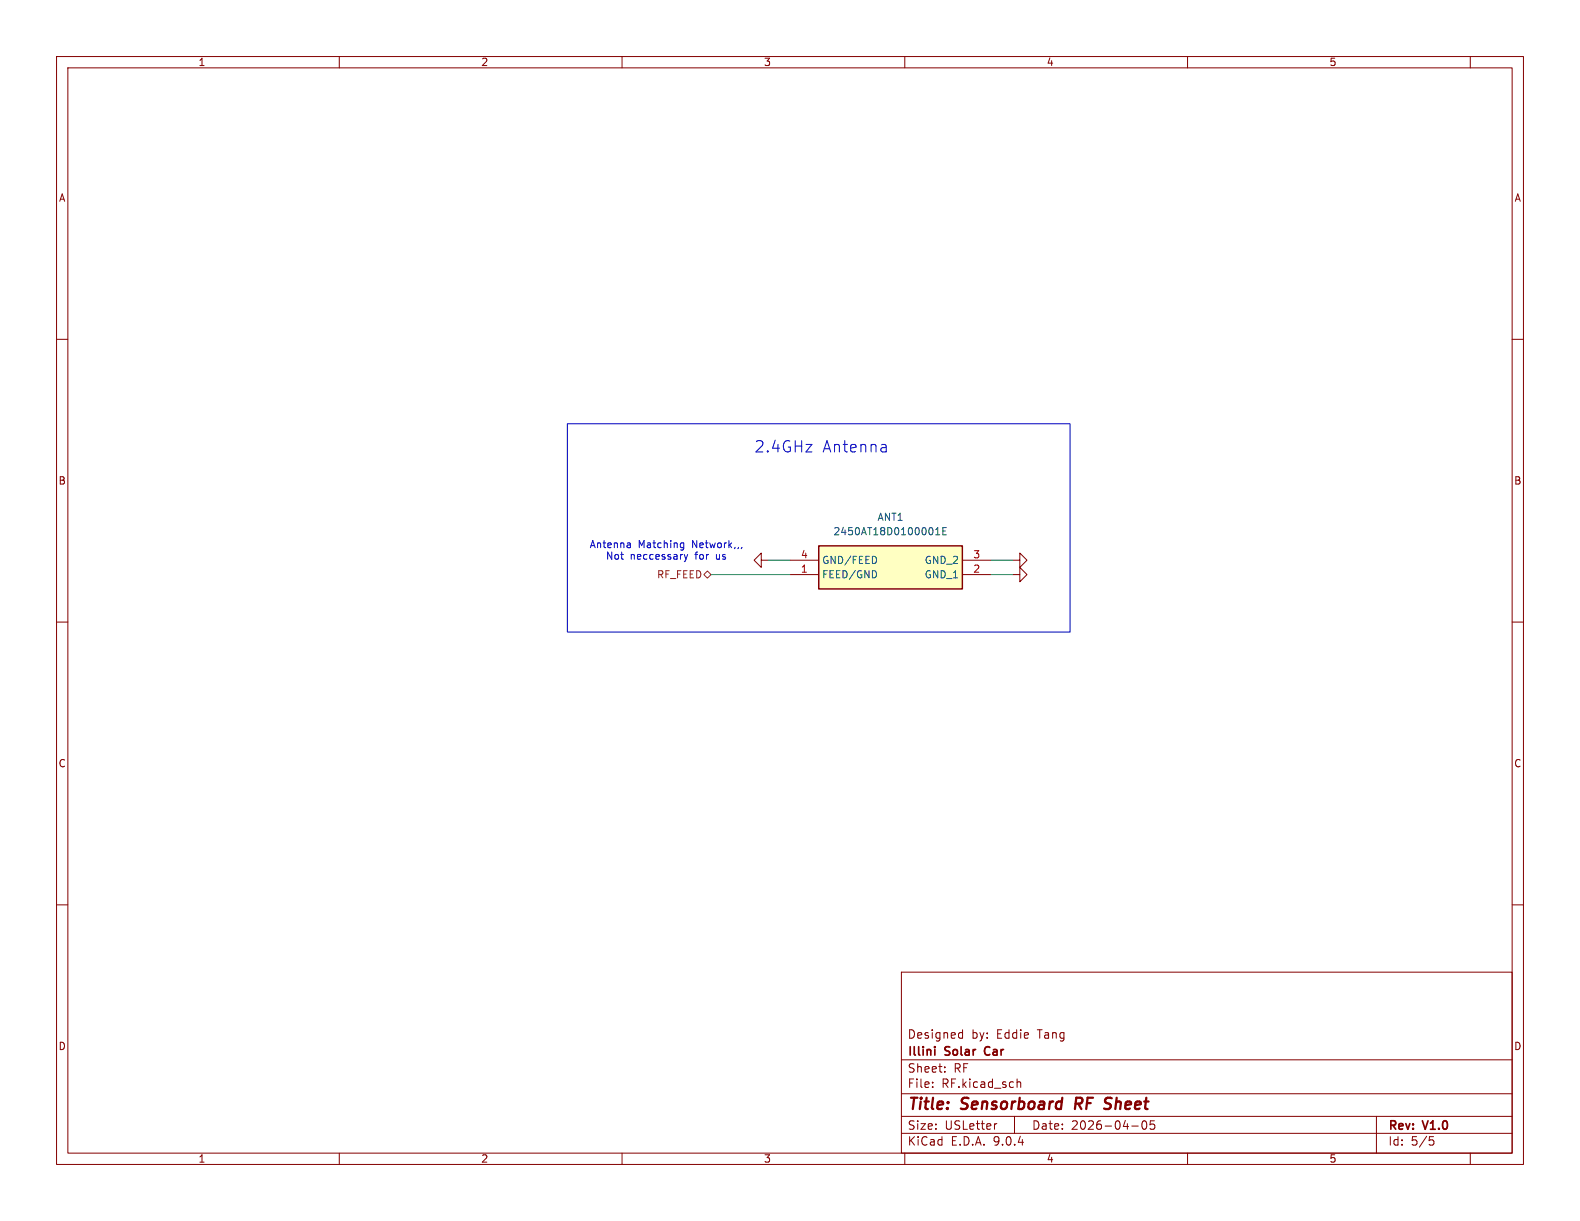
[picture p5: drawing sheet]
<svg xmlns="http://www.w3.org/2000/svg" width="279mm" height="216mm" viewBox="0 0 279 216" stroke-linecap="round" stroke-linejoin="round" font-family="sans-serif">
<g fill="none" stroke="#840000" stroke-width=".18">
<path d="M10 10h259.4v195.9h-259.4zM12 12h255.4v191.9h-255.4zM60 10v2M110 10v2M160 10v2M210 10v2M260 10v2M10 60h2M267.4 60h2M10 110h2M179.1 101.6h1.2v-1.3l1.3 1.3-1.3 1.3v-1.3M267.4 110h2"/>
<path d="M10 160h2M159.4 171.9h108v32h-108zM267.4 160h2M159.4 197.4h108M159.4 193.4h108M159.4 187.4h108M164.9 192.1v.2M164.9 191.4v.1M167.1 189.4v.2M167.1 188.7v.1M169.8 182.6l.4 .1M170.2 182.1v1.5"/>
<path d="M170.2 183.5l-.4 .1M176.3 198.7l-.3 .1M179.4 197.4v3M179.9 190.8v1.5M179.9 191.4l.2-.1 .3 .1 .1 .9M200.1 199.1h1.2M202.1 198.3l.2-.1a.81 .81 0 0 1 .6 .6 .81 .81 0 0 1-.3 .8l-.2 .1a.81 .81 0 0 1-.3-1.4zM204.1 198.2h-.7v.7l.2-.1h.5l.1 .2-.1 .5-.2 .2-.5-.2M243.4 197.4v6.5M60 203.9v2M110 203.9v2M159.4 200.4h108"/>
<path d="M160 203.9v2M210 203.9v2M252.8 201h.7M252.9 201.6h.4l.3 .2-.2 .6-.5 .1M260 203.9v2"/>
</g>
<path d="M190.3 194.1l-.2 2M195.7 195.1l.6 .1M195.9 194.1h.4M196.3 195.9l-.3 .2" fill="none" stroke="#840000" stroke-width=".4"/>
<path d="M165.3 185.1v.1M165.3 185.6v1M174.2 185.3l-.1 .4 .1 .7" fill="none" stroke="#840000" stroke-width=".3"/>
<path d="M144.8 96.5h25.4v7.6h-25.4z" fill="#ffffc2"/>
<path d="M144.8 96.5h25.4v7.6h-25.4z" fill="none" stroke="#840000" stroke-width=".25"/>
<path d="M134.6 99.1v-1.3l-1.3 1.3 1.3 1.2v-1.2h1.3M139.7 99.1h5.1M170.2 99.1h5.1M179.1 99.1h1.2v-1.3l1.3 1.3-1.3 1.2v-1.2M139.7 101.6h5.1M170.2 101.6h5.1" fill="none" stroke="#840000" stroke-width=".18"/>
<path d="M154.9 98.7v.6M165.5 94.6h.7M165.5 93.7l.3-.4v1.3M166.7 93.9h.5M167.3 93.3h-.6v1.3h.6M154.9 101.2v.7" fill="none" stroke="#006464" stroke-width=".18"/>
<path d="M124.5 101.6l.6-.6 .6 .6-.6 .6z" fill="none" stroke="#725600" stroke-width=".18"/>
<path d="M135.9 99.1h3.8M175.3 99.1h3.8M125.7 101.6h14M175.3 101.6h3.8" fill="none" stroke="#009600" stroke-width=".18"/>
<g fill="none" stroke="#0000c2" stroke-width=".18">
<path d="M100.3 74.9h88.9v36.9h-88.9zM156.6 78.7l.1 1.2M156.7 79.8l-.2 .1M156.7 79.1l-.2 .1M111.3 96l.2 .2v.6M111.5 96.8h-.4M111.5 96.3l-.4 .1M120.4 96.8h.5M120.4 96.1h.5M120.9 96v1l-.1 .2-.3 .1M121 98l.3 .9M121.3 98.9l-.3 .4"/>
<path d="M121.6 98l-.3 .9M131.2 96.8l-.1 .2"/>
</g>
<g font-size="2.8" fill="#0000c2">
<text x="133.4" y="80.2">2.4GHz</text>
<text x="145.4" y="80.2">Antenna</text>
</g>
<g font-size="2.8" fill="#840000">
<text x="160.4" y="196.8">Title:</text>
<text x="170.1" y="196.8">Sensorboard</text>
<text x="191" y="196.8">RF</text>
<text x="197" y="196.8">Sheet</text>
</g>
<g font-size="2.1" fill="#840000">
<text x="160.4" y="183.9">Designed</text>
<text x="171.8" y="183.9">by:</text>
<text x="176.3" y="183.9">Eddie</text>
<text x="183.7" y="183.9">Tang</text>
<text x="160.4" y="189.9">Sheet:</text>
<text x="160.4" y="187.1">Illini</text>
<text x="167.2" y="187.1">Solar</text>
<text x="168.6" y="189.9">RF</text>
<text x="174.8" y="187.1">Car</text>
<text x="160.4" y="192.6">File:</text>
<text x="166.5" y="192.6">RF.kicad_sch</text>
<text x="160.4" y="202.8">KiCad</text>
<text x="160.4" y="200">Size:</text>
<text x="167.1" y="200">USLetter</text>
<text x="168.1" y="202.8">E.D.A.</text>
<text x="175.7" y="202.8">9.0.4</text>
<text x="182.4" y="200">Date:</text>
<text x="189.4" y="200">2026-04-05</text>
<text x="245.4" y="200.2">Rev:</text>
<text x="245.4" y="202.8">Id:</text>
<text x="249.5" y="202.8">5/5</text>
<text x="251.8" y="200.2">V1.0</text>
</g>
<g font-size="1.8" fill="#840000">
<text x="35" y="11.9">1</text>
<text x="85" y="11.9">2</text>
<text x="135" y="11.9">3</text>
<text x="185" y="11.9">4</text>
<text x="235" y="11.9">5</text>
<text x="10.3" y="35.9">A</text>
<text x="267.7" y="35.9">A</text>
<text x="10.3" y="85.9">B</text>
<text x="267.7" y="85.9">B</text>
<text x="10.3" y="135.9">C</text>
<text x="267.7" y="135.9">C</text>
<text x="10.3" y="185.9">D</text>
<text x="267.7" y="185.9">D</text>
<text x="35" y="205.8">1</text>
<text x="85" y="205.8">2</text>
<text x="135" y="205.8">3</text>
<text x="185" y="205.8">4</text>
<text x="235" y="205.8">5</text>
</g>
<g font-size="1.8" fill="#006464">
<text x="147.3" y="94.8">2450AT18D0100001E</text>
<text x="155.1" y="92.3">ANT1</text>
<text x="145.3" y="99.9">GND/FEED</text>
<text x="163.4" y="99.9">GND_2</text>
<text x="145.3" y="102.5">FEED/GND</text>
<text x="163.4" y="102.5">GND_1</text>
</g>
<g font-size="1.8" fill="#0000c2">
<text x="104.2" y="97.1">Antenna</text>
<text x="107.1" y="99.2">Not</text>
<text x="111.4" y="99.2">neccessary</text>
<text x="112.8" y="97.1">Matching</text>
<text x="122.5" y="97.1">Network,,,</text>
<text x="123.1" y="99.2">for</text>
<text x="126.9" y="99.2">us</text>
</g>
<g font-size="1.8" fill="#a90000">
<text x="141.5" y="98.8">4</text>
<text x="141.5" y="101.3">1</text>
<text x="172" y="98.8">3</text>
<text x="172" y="101.3">2</text>
</g>
<text font-size="1.8" fill="#725600" x="116.1" y="102.5">RF_FEED</text>
</svg>
